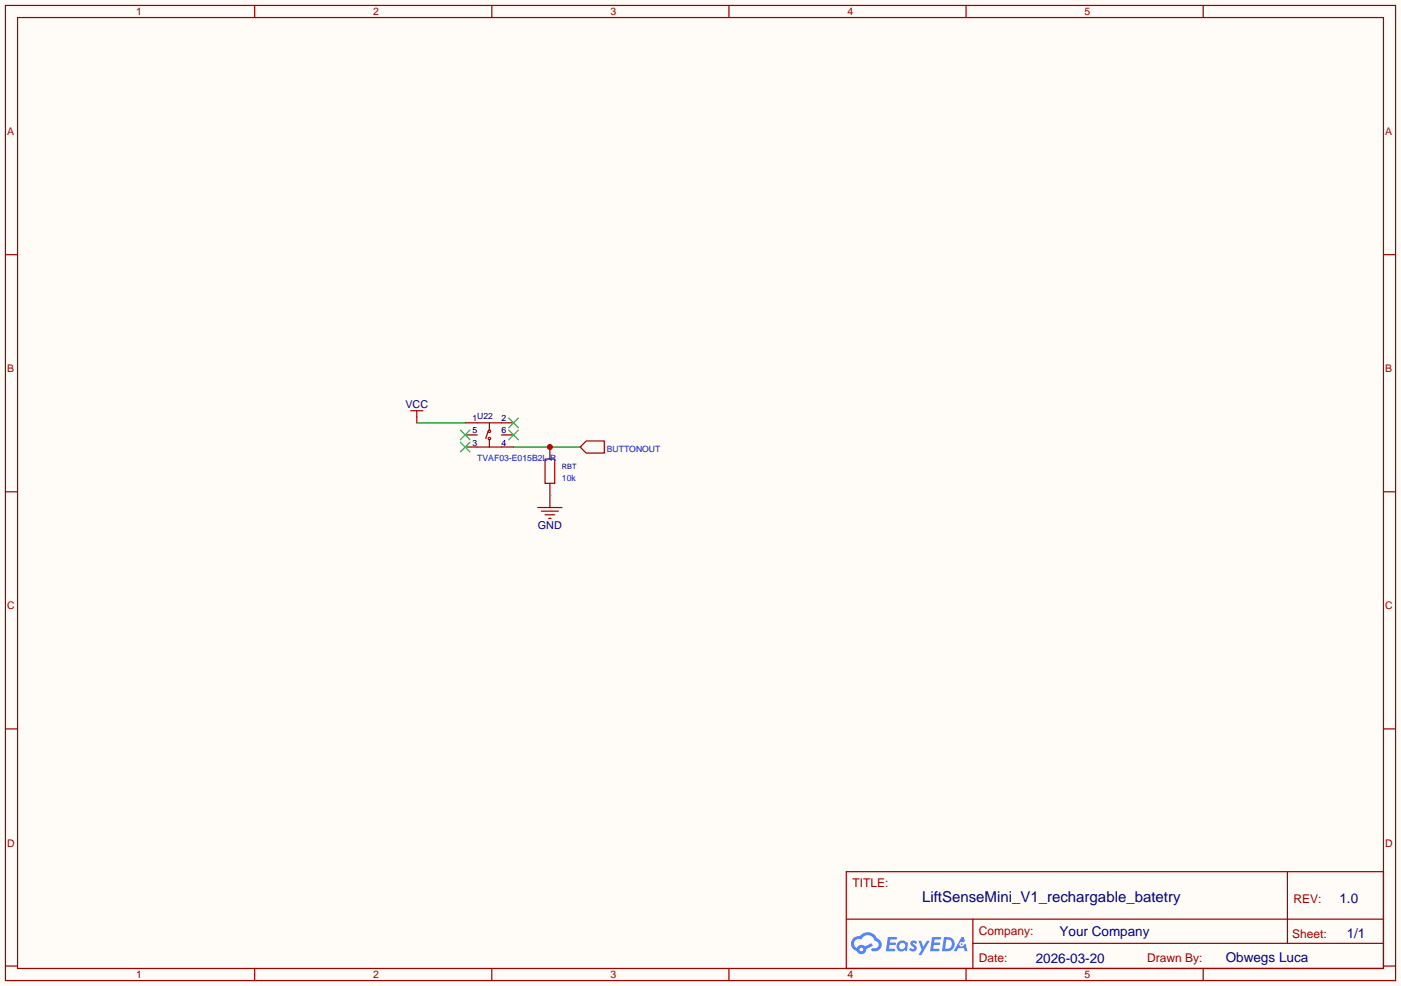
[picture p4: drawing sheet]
<svg xmlns="http://www.w3.org/2000/svg" width="294mm" height="207mm" viewBox="0 0 294 207" stroke-linecap="round" stroke-linejoin="round" font-family="sans-serif">
<path d="M0 0h294.1v207h-294.1z" fill="#fffcf7"/>
<g fill="none" stroke="#a10000" stroke-width=".25">
<path d="M1.1 1.1h291.9v204.8h-291.9zM3.7 3.7h286.7v199.6h-286.7zM53.5 1.1v2.6M103.3 1.1v2.6M153 1.1v2.6M202.8 1.1v2.6M252.6 1.1v2.6M1.1 53.5h2.6M290.4 53.5h2.6M1.1 103.3h2.6M290.4 103.3h2.6M1.1 153h2.6"/>
<path d="M290.4 153h2.6M177.7 183h112.7v20.3h-112.7zM177.7 193h112.7M204.2 198.1h86.2M204.2 193v10.1M270.3 183v15.1M1.1 202.8h2.6M53.5 203.3v2.6M103.3 203.3v2.6M153 203.3v2.6M202.8 203.3v2.6M252.6 203.3v2.6"/>
<path d="M290.4 202.8h2.6"/>
</g>
<g fill="#5487ff">
<path d="M191.3 197.6l.5-.2 .4 .1 .3 .3-.2 .4a.33 .33 0 0 0-.3-.3 .33 .33 0 0 0-.3 .2v.1a.86 .86 0 0 1 .7 .6 .86 .86 0 0 1-.3 .9h-.6l-.7-.3 .4-.4 .5 .3 .2-.1v-.2a.88 .88 0 0 1-.6-1.4z"/>
<path d="M192.8 197.5h.6l.4 1.3 .8-1.3h.6l-1.8 3h-.6l.7-1.1z"/>
<path d="M186.4 196.7h1.7l.2 .2-.1 .3-1.3 .1-.1 .6h1.1l.2 .2-.3 .3h-1.1l-.1 .8h1.2l.2 .3-.2 .2h-1.8z"/>
<path d="M195.7 196.7h1.6l.3 .2-.1 .3-1.3 .1-.1 .6h1.1l.2 .2-.3 .3h-1.1l-.1 .8h1.2l.2 .2-.2 .3h-1.8z"/>
<path d="M201.9 196.7h.5l.2 .9-.4 .3a.5 .5 0 0 0-.8 .1 .5 .5 0 0 0 .3 .7 .5 .5 0 0 0 .7-.4l.3-.2 .4 1.6h-.5l-.2-.6h-1.2l-.4 .6h-.6z"/>
<path d="M198.2 196.7l-.4 3h.9a1.51 1.51 0 0 0 1.7-1.5 1.51 1.51 0 0 0-1.7-1.5zM198.7 197.2a1.02 1.02 0 0 1 1.1 1.2 1.02 1.02 0 0 1-1.4 .8z"/>
<path d="M188.7 197.7a1.11 1.11 0 0 0-.3 1.6 1.11 1.11 0 0 0 1.6 .2l.4 .2 .2-1.6-.4-.3a1.02 1.02 0 0 0-1.5-.1zM188.7 198.6a.67 .67 0 0 1 1.3 0 .67 .67 0 0 1-1.3 0z"/>
<path d="M179.1 197a1.58 1.58 0 0 0 .8 2.7 1.01 1.01 0 0 0 1.1 .6 1.01 1.01 0 0 0 .9-1l1.4-.8-.3-.5-1.4 .7a1.03 1.03 0 0 0-1.7 .3 1 1 0 0 1-.5-1.4 1 1 0 0 1 1.4-.3 1.49 1.49 0 0 1 1.6-1 1.49 1.49 0 0 1 1.3 1.3 .82 .82 0 0 1 .7 1 .82 .82 0 0 1-1.2 .5l-.2 .1v.4a1.4 1.4 0 0 0 1.9-.7 1.4 1.4 0 0 0-.8-1.9 2.19 2.19 0 0 0-3.7-.5l-.7 .1zM180.5 199.4a.39 .39 0 0 1 .7 0 .39 .39 0 0 1-.7 0z"/>
<circle cx="201.9" cy="198.2" r=".19"/>
</g>
<path d="M86.2 86.2h2.6M87.5 86.2v1.3M114.4 96.4h2.1v5.1h-2.1zM121.8 93.9l1.3-1.3h3.8v2.5h-3.8z" fill="none" stroke="#a10000" stroke-width=".25"/>
<path d="M87.5 87.5v1.3M115.4 93.9v2.5M121.8 93.9h.1" fill="none" stroke="#870000" stroke-width=".25"/>
<path d="M87.5 88.8h10.2M107.8 93.9h14" fill="none" stroke="#008700" stroke-width=".25"/>
<circle cx="115.4" cy="93.9" r=".63" fill="#c00"/>
<path d="M97.7 91.3h2.5M97.7 93.9h2.5M97.7 88.8h2.5M105.3 91.3h2.5M105.3 93.9h2.5M105.3 88.8h2.5M115.4 101.5v5.1" fill="none" stroke="#870000" stroke-width=".25"/>
<g fill="none" stroke="#a10000" stroke-width=".25">
<path d="M100.2 93.9h5.1M100.2 88.8h5.1M102.5 90.6l-.5 1.5M102.7 88.8v1.5M102.7 92.3v1.6M112.9 106.6h5.1M113.7 107.3h3.5M114.4 108.1h2.1M115.2 108.8h.5"/>
<circle cx="102.7" cy="92.1" r=".25"/>
<circle cx="102.7" cy="90.6" r=".25"/>
</g>
<path d="M115.4 104h.1" fill="none" stroke="#008700" stroke-width=".25"/>
<path d="M96.6 90.3l2.1 2M96.6 92.8l2.1 2.1M98.7 90.3l-2.1 2M98.7 92.8l-2.1 2.1M106.8 90.3l2 2M106.8 87.8l2 2M108.8 90.3l-2 2M108.8 87.8l-2 2" fill="none" stroke="#3c3" stroke-width=".25"/>
<text font-size="3.1" fill="#000080" x="193.6" y="189.5">LiftSenseMini_V1_rechargable_batetry</text>
<g font-size="2.8" fill="#000080">
<text x="281.2" y="189.6">1.0</text>
<text x="222.4" y="196.5">Your Company</text>
<text x="282.7" y="197">1/1</text>
<text x="217.5" y="202.1">2026-03-20</text>
<text x="257.3" y="202">Obwegs Luca</text>
</g>
<g font-size="2.5" fill="#a00000">
<text x="178.9" y="186.2">TITLE:</text>
<text x="271.6" y="189.5">REV:</text>
<text x="205.5" y="196.4">Company:</text>
<text x="271.3" y="196.8">Sheet:</text>
<text x="205.5" y="201.9">Date:</text>
<text x="240.8" y="202">Drawn By:</text>
</g>
<g font-size="2.3" fill="#000080">
<text x="85.1" y="85.7">VCC</text>
<text x="112.9" y="111.1">GND</text>
</g>
<g font-size="2.2" fill="#a00000">
<text x="28.6" y="3.1">1</text>
<text x="78.4" y="3.1">2</text>
<text x="128.1" y="3.1">3</text>
<text x="177.9" y="3.1">4</text>
<text x="227.7" y="3.1">5</text>
<text x="1.5" y="28.4">A</text>
<text x="290.8" y="28.4">A</text>
<text x="1.5" y="78.2">B</text>
<text x="290.8" y="78.2">B</text>
<text x="1.5" y="127.9">C</text>
<text x="290.8" y="127.9">C</text>
<text x="1.5" y="177.7">D</text>
<text x="290.8" y="177.7">D</text>
<text x="28.6" y="205.3">1</text>
<text x="78.4" y="205.3">2</text>
<text x="128.1" y="205.3">3</text>
<text x="177.9" y="205.3">4</text>
<text x="227.7" y="205.3">5</text>
</g>
<g font-size="1.8">
<text x="99.2" y="88.5">1</text>
<text x="105.3" y="88.5">2</text>
<text x="99.2" y="91">5</text>
<text x="99.2" y="93.5">3</text>
<text x="105.3" y="91">6</text>
<text x="105.3" y="93.5">4</text>
</g>
<text font-size="1.8" fill="#000080" x="100.2" y="88">U22</text>
<g font-size="1.8" fill="#00f">
<text x="127.4" y="94.8">BUTTONOUT</text>
<text x="100.2" y="96.9">TVAF03-E015B2L-R</text>
<text x="118" y="100.9">10k</text>
</g>
<text font-size="1.5" fill="#000080" x="118" y="98.4">RBT</text>
</svg>
